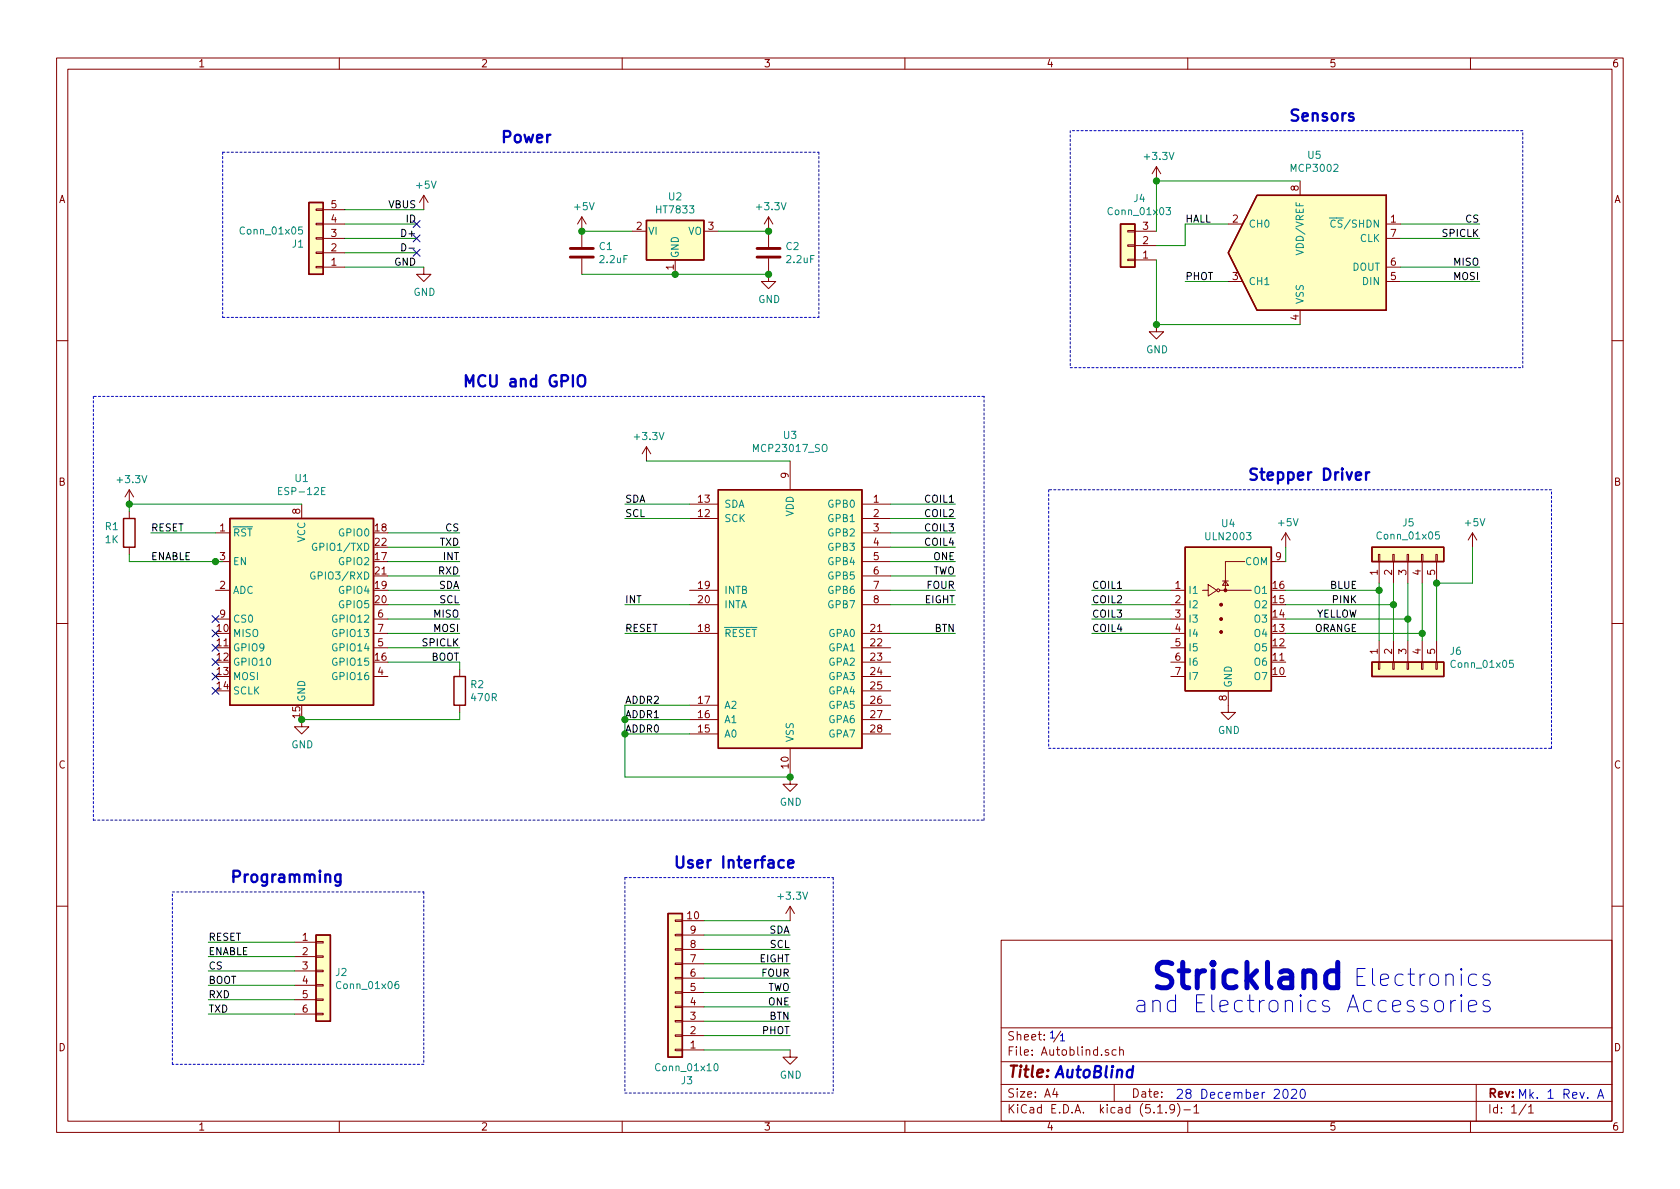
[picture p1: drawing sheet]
EESchema Schematic File Version 4
EELAYER 30 0
EELAYER END
$Descr A4 11693 8268
encoding utf-8
Sheet 1 1
Title ""
Date ""
Rev ""
Comp ""
Comment1 ""
Comment2 ""
Comment3 ""
Comment4 ""
$EndDescr
Text Notes 8000 6900 0    177  ~ 35
Strickland
Text Notes 10400 7050 2    118  ~ 0
Electronics\nand Electronics Accessories
Text Notes 7300 7230 0    50   ~ 0
1
Text Notes 7370 7250 0    50   ~ 0
1
Text Notes 7330 7510 0    79   Italic 16
AutoBlind
Text Notes 8180 7650 0    63   ~ 0
28 December 2020
Text Notes 10560 7650 0    63   ~ 0
Mk. 1 Rev. A
Wire Wire Line
	4900 6500 5500 6500
Wire Wire Line
	4900 6400 5500 6400
Wire Wire Line
	4900 6600 5500 6600
Wire Wire Line
	4900 6700 5500 6700
Wire Wire Line
	4900 6800 5500 6800
Wire Wire Line
	4900 6900 5500 6900
Wire Wire Line
	4900 7000 5500 7000
Wire Wire Line
	4900 7100 5500 7100
Wire Wire Line
	4900 7300 5500 7300
Wire Wire Line
	5000 1600 5350 1600
Connection ~ 5350 1600
Connection ~ 4050 1600
$Comp
L power:+5V #PWR05
U 1 1
P 4050 1600
F 0 "#PWR05" H 4050 1450 50  0001 C CNN
F 1 "+5V" H 4065 1773 50  0000 C CNN
F 2 "" H 4050 1600 50  0001 C CNN
F 3 "" H 4050 1600 50  0001 C CNN
	1    4050 1600
	1    0    0    -1  
$EndComp
Connection ~ 4700 1900
Wire Wire Line
	4050 1900 4700 1900
Wire Wire Line
	4050 1600 4400 1600
Connection ~ 5350 1900
Wire Wire Line
	4700 1900 5350 1900
$Comp
L power:+3.3V #PWR07
U 1 1
P 5350 1600
F 0 "#PWR07" H 5350 1450 50  0001 C CNN
F 1 "+3.3V" H 5365 1773 50  0000 C CNN
F 2 "" H 5350 1600 50  0001 C CNN
F 3 "" H 5350 1600 50  0001 C CNN
	1    5350 1600
	1    0    0    -1  
$EndComp
$Comp
L power:GND #PWR08
U 1 1
P 5350 1900
F 0 "#PWR08" H 5350 1650 50  0001 C CNN
F 1 "GND" H 5355 1727 50  0000 C CNN
F 2 "" H 5350 1900 50  0001 C CNN
F 3 "" H 5350 1900 50  0001 C CNN
	1    5350 1900
	1    0    0    -1  
$EndComp
$Comp
L Regulator_Linear:MCP1700-3302E_SOT89 U2
U 1 1
P 4700 1600
F 0 "U2" H 4700 1842 50  0000 C CNN
F 1 "HT7833" H 4700 1751 50  0000 C CNN
F 2 "Package_TO_SOT_SMD:SOT-89-3" H 4700 1800 50  0001 C CNN
F 3 "https://www.holtek.com.tw/documents/10179/82844a36-1633-498c-a6e3-4d99f2d0f6d7" H 4700 1550 50  0001 C CNN
	1    4700 1600
	1    0    0    -1  
$EndComp
$Comp
L Device:C C1
U 1 1
P 4050 1750
F 0 "C1" H 4165 1796 50  0000 L CNN
F 1 "2.2uF" H 4165 1705 50  0000 L CNN
F 2 "Capacitor_SMD:C_0805_2012Metric_Pad1.18x1.45mm_HandSolder" H 4088 1600 50  0001 C CNN
F 3 "~" H 4050 1750 50  0001 C CNN
	1    4050 1750
	1    0    0    -1  
$EndComp
$Comp
L Device:C C2
U 1 1
P 5350 1750
F 0 "C2" H 5465 1796 50  0000 L CNN
F 1 "2.2uF" H 5465 1705 50  0000 L CNN
F 2 "Capacitor_SMD:C_0805_2012Metric_Pad1.18x1.45mm_HandSolder" H 5388 1600 50  0001 C CNN
F 3 "~" H 5350 1750 50  0001 C CNN
	1    5350 1750
	1    0    0    -1  
$EndComp
Wire Wire Line
	8950 3900 8950 3800
$Comp
L power:GND #PWR014
U 1 1
P 8550 4900
F 0 "#PWR014" H 8550 4650 50  0001 C CNN
F 1 "GND" H 8555 4727 50  0000 C CNN
F 2 "" H 8550 4900 50  0001 C CNN
F 3 "" H 8550 4900 50  0001 C CNN
	1    8550 4900
	1    0    0    -1  
$EndComp
$Comp
L Transistor_Array:ULN2003 U4
U 1 1
P 8550 4300
F 0 "U4" H 8550 4967 50  0000 C CNN
F 1 "ULN2003" H 8550 4876 50  0000 C CNN
F 2 "Package_SO:SOIC-16_3.9x9.9mm_P1.27mm" H 8600 3750 50  0001 L CNN
F 3 "http://www.ti.com/lit/ds/symlink/uln2003a.pdf" H 8650 4100 50  0001 C CNN
	1    8550 4300
	1    0    0    -1  
$EndComp
$Comp
L Connector_Generic:Conn_01x05 J5
U 1 1
P 9800 3850
F 0 "J5" V 10017 3846 50  0000 C CNN
F 1 "Conn_01x05" V 9926 3846 50  0000 C CNN
F 2 "Connector_JST:JST_XH_B5B-XH-A_1x05_P2.50mm_Vertical" H 9800 3850 50  0001 C CNN
F 3 "~" H 9800 3850 50  0001 C CNN
	1    9800 3850
	0    -1   -1   0   
$EndComp
$Comp
L Connector_Generic:Conn_01x05 J6
U 1 1
P 9800 4650
F 0 "J6" V 9672 4362 50  0000 R CNN
F 1 "Conn_01x05" V 9763 4362 50  0000 R CNN
F 2 "Connector_JST:JST_XH_B5B-XH-A_1x05_P2.50mm_Vertical" H 9800 4650 50  0001 C CNN
F 3 "~" H 9800 4650 50  0001 C CNN
	1    9800 4650
	0    -1   1    0   
$EndComp
Wire Wire Line
	9600 4100 9600 4050
Wire Wire Line
	8950 4100 9600 4100
Wire Wire Line
	9600 4100 9600 4450
Wire Wire Line
	9700 4200 9700 4050
Wire Wire Line
	8950 4200 9700 4200
Wire Wire Line
	9700 4200 9700 4450
Wire Wire Line
	9800 4300 9800 4450
Wire Wire Line
	8950 4300 9800 4300
Wire Wire Line
	9800 4050 9800 4300
Wire Wire Line
	9900 4400 9900 4450
Wire Wire Line
	8950 4400 9900 4400
Wire Wire Line
	9900 4050 9900 4400
Connection ~ 9600 4100
Connection ~ 9700 4200
Connection ~ 9800 4300
Connection ~ 9900 4400
Text Label 9450 4300 2    50   ~ 0
YELLOW
Text Label 9450 4200 2    50   ~ 0
PINK
Text Label 9450 4100 2    50   ~ 0
BLUE
Text Label 9450 4400 2    50   ~ 0
ORANGE
Wire Wire Line
	10000 4050 10250 4050
Wire Wire Line
	10250 4050 10250 3800
Wire Wire Line
	10000 4050 10000 4450
Text Label 7600 4400 0    50   ~ 0
COIL4
Text Label 7600 4300 0    50   ~ 0
COIL3
Text Label 7600 4200 0    50   ~ 0
COIL2
Text Label 7600 4100 0    50   ~ 0
COIL1
Wire Wire Line
	8150 4400 7600 4400
Wire Wire Line
	8150 4300 7600 4300
Wire Wire Line
	8150 4200 7600 4200
Wire Wire Line
	8150 4100 7600 4100
$Comp
L power:+5V #PWR016
U 1 1
P 10250 3800
F 0 "#PWR016" H 10250 3650 50  0001 C CNN
F 1 "+5V" H 10265 3973 50  0000 C CNN
F 2 "" H 10250 3800 50  0001 C CNN
F 3 "" H 10250 3800 50  0001 C CNN
	1    10250 3800
	1    0    0    -1  
$EndComp
$Comp
L power:+5V #PWR015
U 1 1
P 8950 3800
F 0 "#PWR015" H 8950 3650 50  0001 C CNN
F 1 "+5V" H 8965 3973 50  0000 C CNN
F 2 "" H 8950 3800 50  0001 C CNN
F 3 "" H 8950 3800 50  0001 C CNN
	1    8950 3800
	1    0    0    -1  
$EndComp
$Comp
L RF_Module:ESP-12E U1
U 1 1
P 2100 4300
F 0 "U1" H 2100 5281 50  0000 C CNN
F 1 "ESP-12E" H 2100 5190 50  0000 C CNN
F 2 "RF_Module:ESP-12E" H 2100 4300 50  0001 C CNN
F 3 "http://wiki.ai-thinker.com/_media/esp8266/esp8266_series_modules_user_manual_v1.1.pdf" H 1750 4400 50  0001 C CNN
	1    2100 4300
	1    0    0    -1  
$EndComp
Connection ~ 2100 5000
$Comp
L power:+3.3V #PWR01
U 1 1
P 900 3500
F 0 "#PWR01" H 900 3350 50  0001 C CNN
F 1 "+3.3V" H 915 3673 50  0000 C CNN
F 2 "" H 900 3500 50  0001 C CNN
F 3 "" H 900 3500 50  0001 C CNN
	1    900  3500
	1    0    0    -1  
$EndComp
Connection ~ 900  3500
$Comp
L power:GND #PWR02
U 1 1
P 2100 5000
F 0 "#PWR02" H 2100 4750 50  0001 C CNN
F 1 "GND" H 2105 4827 50  0000 C CNN
F 2 "" H 2100 5000 50  0001 C CNN
F 3 "" H 2100 5000 50  0001 C CNN
	1    2100 5000
	1    0    0    -1  
$EndComp
Wire Wire Line
	2700 3700 3200 3700
Wire Wire Line
	2700 4500 3200 4500
Wire Wire Line
	2700 4400 3200 4400
Wire Wire Line
	2700 4300 3200 4300
Wire Wire Line
	900  3900 1500 3900
Wire Wire Line
	1050 3700 1500 3700
Wire Wire Line
	900  3500 2100 3500
$Comp
L Device:R R1
U 1 1
P 900 3700
F 0 "R1" H 830 3746 50  0000 R CNN
F 1 "1K" H 830 3655 50  0000 R CNN
F 2 "Resistor_SMD:R_0805_2012Metric_Pad1.20x1.40mm_HandSolder" V 830 3700 50  0001 C CNN
F 3 "~" H 900 3700 50  0001 C CNN
	1    900  3700
	1    0    0    -1  
$EndComp
Wire Wire Line
	900  3900 900  3850
Wire Wire Line
	900  3550 900  3500
Text Label 1050 3900 0    50   ~ 0
ENABLE
Text Label 1050 3700 0    50   ~ 0
RESET
NoConn ~ 1500 4300
NoConn ~ 1500 4400
NoConn ~ 1500 4700
NoConn ~ 1500 4800
NoConn ~ 1500 4600
NoConn ~ 1500 4500
Text Label 3200 3700 2    50   ~ 0
CS
Text Label 3200 3900 2    50   ~ 0
INT
Text Label 3200 4100 2    50   ~ 0
SDA
Text Label 3200 4200 2    50   ~ 0
SCL
Text Label 3200 4300 2    50   ~ 0
MISO
Text Label 3200 4400 2    50   ~ 0
MOSI
Text Label 3200 4500 2    50   ~ 0
SPICLK
$Comp
L Device:R R2
U 1 1
P 3200 4800
F 0 "R2" H 3270 4846 50  0000 L CNN
F 1 "470R" H 3270 4755 50  0000 L CNN
F 2 "Resistor_SMD:R_0805_2012Metric_Pad1.20x1.40mm_HandSolder" V 3130 4800 50  0001 C CNN
F 3 "~" H 3200 4800 50  0001 C CNN
	1    3200 4800
	1    0    0    -1  
$EndComp
Wire Wire Line
	2100 5000 3200 5000
Wire Wire Line
	3200 4600 3200 4650
Wire Wire Line
	3200 5000 3200 4950
Wire Wire Line
	2700 3900 3200 3900
Wire Wire Line
	2700 4200 3200 4200
Wire Wire Line
	2700 4100 3200 4100
$Comp
L Analog_ADC:MCP3002 U5
U 1 1
P 9050 1750
F 0 "U5" H 9150 2431 50  0000 C CNN
F 1 "MCP3002" H 9150 2340 50  0000 C CNN
F 2 "Package_SO:SOIC-8_3.9x4.9mm_P1.27mm" H 9050 1650 50  0001 C CNN
F 3 "http://ww1.microchip.com/downloads/en/DeviceDoc/21294E.pdf" H 9050 1950 50  0001 C CNN
	1    9050 1750
	1    0    0    -1  
$EndComp
Wire Wire Line
	9750 1550 10300 1550
Wire Wire Line
	9750 1650 10300 1650
Wire Wire Line
	9750 1850 10300 1850
Wire Wire Line
	9750 1950 10300 1950
Text Label 10300 1850 2    50   ~ 0
MISO
Text Label 10300 1950 2    50   ~ 0
MOSI
Text Label 10300 1650 2    50   ~ 0
SPICLK
Text Label 10300 1550 2    50   ~ 0
CS
$Comp
L power:+3.3V #PWR012
U 1 1
P 8050 1250
F 0 "#PWR012" H 8050 1100 50  0001 C CNN
F 1 "+3.3V" H 8065 1423 50  0000 C CNN
F 2 "" H 8050 1250 50  0001 C CNN
F 3 "" H 8050 1250 50  0001 C CNN
	1    8050 1250
	1    0    0    -1  
$EndComp
$Comp
L power:GND #PWR013
U 1 1
P 8050 2250
F 0 "#PWR013" H 8050 2000 50  0001 C CNN
F 1 "GND" H 8055 2077 50  0000 C CNN
F 2 "" H 8050 2250 50  0001 C CNN
F 3 "" H 8050 2250 50  0001 C CNN
	1    8050 2250
	1    0    0    -1  
$EndComp
Wire Wire Line
	9050 1250 8050 1250
Wire Wire Line
	8050 1600 8050 1250
Connection ~ 8050 1250
Wire Wire Line
	9050 2250 8050 2250
Connection ~ 8050 2250
Wire Wire Line
	8250 1550 8550 1550
Wire Wire Line
	8250 1950 8550 1950
Wire Wire Line
	4350 3500 4800 3500
Wire Wire Line
	4350 3600 4800 3600
Wire Wire Line
	4800 4200 4350 4200
Text Label 6650 3800 2    50   ~ 0
COIL4
Text Label 6650 3700 2    50   ~ 0
COIL3
Text Label 6650 3600 2    50   ~ 0
COIL2
Text Label 6650 3500 2    50   ~ 0
COIL1
Wire Wire Line
	6200 3800 6650 3800
Wire Wire Line
	6200 3700 6650 3700
Wire Wire Line
	6200 3600 6650 3600
Wire Wire Line
	6200 3500 6650 3500
Connection ~ 5500 5400
Wire Wire Line
	5500 3200 4500 3200
$Comp
L power:+3.3V #PWR06
U 1 1
P 4500 3200
F 0 "#PWR06" H 4500 3050 50  0001 C CNN
F 1 "+3.3V" H 4515 3373 50  0000 C CNN
F 2 "" H 4500 3200 50  0001 C CNN
F 3 "" H 4500 3200 50  0001 C CNN
	1    4500 3200
	1    0    0    -1  
$EndComp
$Comp
L Interface_Expansion:MCP23017_SO U3
U 1 1
P 5500 4300
F 0 "U3" H 5500 5581 50  0000 C CNN
F 1 "MCP23017_SO" H 5500 5490 50  0000 C CNN
F 2 "Package_SO:SOIC-28W_7.5x17.9mm_P1.27mm" H 5700 3300 50  0001 L CNN
F 3 "http://ww1.microchip.com/downloads/en/DeviceDoc/20001952C.pdf" H 5700 3200 50  0001 L CNN
	1    5500 4300
	1    0    0    -1  
$EndComp
$Comp
L power:GND #PWR09
U 1 1
P 5500 5400
F 0 "#PWR09" H 5500 5150 50  0001 C CNN
F 1 "GND" H 5505 5227 50  0000 C CNN
F 2 "" H 5500 5400 50  0001 C CNN
F 3 "" H 5500 5400 50  0001 C CNN
	1    5500 5400
	1    0    0    -1  
$EndComp
Text Label 4350 3500 0    50   ~ 0
SDA
Text Label 4350 3600 0    50   ~ 0
SCL
Text Label 4350 4200 0    50   ~ 0
INT
Text Label 4350 4900 0    50   ~ 0
ADDR2
Text Label 4350 5000 0    50   ~ 0
ADDR1
Text Label 4350 5100 0    50   ~ 0
ADDR0
Text Label 4350 4400 0    50   ~ 0
RESET
Wire Wire Line
	4350 5400 5500 5400
Wire Wire Line
	4350 5100 4350 5400
Connection ~ 4350 5100
Wire Wire Line
	4800 5100 4350 5100
Wire Wire Line
	4350 5000 4350 5100
Connection ~ 4350 5000
Wire Wire Line
	4800 5000 4350 5000
Wire Wire Line
	4350 4900 4350 5000
Wire Wire Line
	4800 4900 4350 4900
Wire Wire Line
	4800 4400 4350 4400
Text Label 5500 6500 2    50   ~ 0
SDA
Text Label 5500 6600 2    50   ~ 0
SCL
Text Label 5500 6700 2    50   ~ 0
EIGHT
Text Label 5500 6800 2    50   ~ 0
FOUR
Text Label 5500 6900 2    50   ~ 0
TWO
Text Label 5500 7000 2    50   ~ 0
ONE
Text Label 5500 7100 2    50   ~ 0
BTN
$Comp
L power:+3.3V #PWR010
U 1 1
P 5500 6400
F 0 "#PWR010" H 5500 6250 50  0001 C CNN
F 1 "+3.3V" H 5515 6573 50  0000 C CNN
F 2 "" H 5500 6400 50  0001 C CNN
F 3 "" H 5500 6400 50  0001 C CNN
	1    5500 6400
	1    0    0    -1  
$EndComp
$Comp
L power:GND #PWR011
U 1 1
P 5500 7300
F 0 "#PWR011" H 5500 7050 50  0001 C CNN
F 1 "GND" H 5505 7127 50  0000 C CNN
F 2 "" H 5500 7300 50  0001 C CNN
F 3 "" H 5500 7300 50  0001 C CNN
	1    5500 7300
	1    0    0    -1  
$EndComp
$Comp
L Connector_Generic:Conn_01x06 J2
U 1 1
P 2250 6750
F 0 "J2" H 2330 6742 50  0000 L CNN
F 1 "Conn_01x06" H 2330 6651 50  0000 L CNN
F 2 "Connector_PinHeader_2.54mm:PinHeader_1x06_P2.54mm_Vertical" H 2250 6750 50  0001 C CNN
F 3 "~" H 2250 6750 50  0001 C CNN
	1    2250 6750
	1    0    0    -1  
$EndComp
Wire Wire Line
	2050 6550 1450 6550
Wire Wire Line
	2050 6650 1450 6650
Wire Wire Line
	2050 6750 1450 6750
Wire Wire Line
	2050 6850 1450 6850
Wire Wire Line
	2050 6950 1450 6950
Wire Wire Line
	2050 7050 1450 7050
Text Label 1450 6550 0    50   ~ 0
RESET
Text Label 1450 6650 0    50   ~ 0
ENABLE
Text Label 1450 6750 0    50   ~ 0
CS
Text Label 1450 6850 0    50   ~ 0
BOOT
Text Label 1450 6950 0    50   ~ 0
RXD
Text Label 1450 7050 0    50   ~ 0
TXD
Wire Wire Line
	6200 4200 6650 4200
Wire Wire Line
	6200 4100 6650 4100
Wire Wire Line
	6200 4000 6650 4000
Wire Wire Line
	6200 3900 6650 3900
Wire Wire Line
	6200 4400 6650 4400
$Comp
L Connector_Generic:Conn_01x03 J4
U 1 1
P 7850 1700
F 0 "J4" H 7768 1375 50  0000 C CNN
F 1 "Conn_01x03" H 7768 1466 50  0000 C CNN
F 2 "Connector_PinHeader_2.54mm:PinHeader_1x03_P2.54mm_Vertical" H 7850 1700 50  0001 C CNN
F 3 "~" H 7850 1700 50  0001 C CNN
	1    7850 1700
	-1   0    0    1   
$EndComp
Wire Wire Line
	8050 1800 8050 2250
Wire Wire Line
	8050 1700 8250 1700
Wire Wire Line
	8250 1700 8250 1550
Text Label 8250 1550 0    50   ~ 0
HALL
Text Label 8250 1950 0    50   ~ 0
PHOT
$Comp
L Connector_Generic:Conn_01x10 J3
U 1 1
P 4700 6900
F 0 "J3" H 4618 7517 50  0000 C CNN
F 1 "Conn_01x10" H 4618 7426 50  0000 C CNN
F 2 "Connector_PinHeader_2.54mm:PinHeader_1x10_P2.54mm_Vertical" H 4700 6900 50  0001 C CNN
F 3 "~" H 4700 6900 50  0001 C CNN
	1    4700 6900
	-1   0    0    1   
$EndComp
Wire Wire Line
	4900 7200 5500 7200
Text Label 5500 7200 2    50   ~ 0
PHOT
Text Label 6650 4200 2    50   ~ 0
EIGHT
Text Label 6650 4100 2    50   ~ 0
FOUR
Text Label 6650 4000 2    50   ~ 0
TWO
Text Label 6650 3900 2    50   ~ 0
ONE
Text Label 6650 4400 2    50   ~ 0
BTN
Wire Wire Line
	2700 4600 3200 4600
Text Label 3200 4600 2    50   ~ 0
BOOT
Connection ~ 1500 3900
Wire Wire Line
	1500 3900 1550 3900
$Comp
L Connector_Generic:Conn_01x05 J1
U 1 1
P 2200 1650
F 0 "J1" H 2280 1692 50  0000 L CNN
F 1 "Conn_01x05" H 2280 1601 50  0000 L CNN
F 2 "Connector_PinSocket_2.54mm:PinSocket_1x05_P2.54mm_Vertical" H 2200 1650 50  0001 C CNN
F 3 "~" H 2200 1650 50  0001 C CNN
	1    2200 1650
	-1   0    0    1   
$EndComp
Wire Wire Line
	2400 1750 2900 1750
Wire Wire Line
	2400 1650 2900 1650
Wire Wire Line
	2400 1550 2900 1550
Text Label 2900 1450 2    50   ~ 0
VBUS
Text Label 2900 1750 2    50   ~ 0
D-
Text Label 2900 1650 2    50   ~ 0
D+
Text Label 2900 1550 2    50   ~ 0
ID
Text Label 2900 1850 2    50   ~ 0
GND
$Comp
L power:+5V #PWR0101
U 1 1
P 2950 1450
F 0 "#PWR0101" H 2950 1300 50  0001 C CNN
F 1 "+5V" H 2965 1623 50  0000 C CNN
F 2 "" H 2950 1450 50  0001 C CNN
F 3 "" H 2950 1450 50  0001 C CNN
	1    2950 1450
	1    0    0    -1  
$EndComp
Wire Wire Line
	2400 1450 2950 1450
$Comp
L power:GND #PWR0102
U 1 1
P 2950 1850
F 0 "#PWR0102" H 2950 1600 50  0001 C CNN
F 1 "GND" H 2955 1677 50  0000 C CNN
F 2 "" H 2950 1850 50  0001 C CNN
F 3 "" H 2950 1850 50  0001 C CNN
	1    2950 1850
	1    0    0    -1  
$EndComp
Wire Wire Line
	2400 1850 2950 1850
Wire Wire Line
	2700 3800 3200 3800
Wire Wire Line
	2700 4000 3200 4000
Text Label 3200 3800 2    50   ~ 0
TXD
Text Label 3200 4000 2    50   ~ 0
RXD
Connection ~ 10000 4050
Wire Notes Line
	650  5700 6850 5700
Wire Notes Line
	6850 5700 6850 2750
Wire Notes Line
	6850 2750 650  2750
Wire Notes Line
	650  2750 650  5700
Text Notes 4100 2700 2    79   ~ 16
MCU and GPIO
Text Notes 3850 1000 2    79   ~ 16
Power
Wire Notes Line
	1550 2200 5700 2200
Wire Notes Line
	1550 1050 5700 1050
Wire Notes Line
	7450 2550 10600 2550
Wire Notes Line
	10600 2550 10600 900 
Wire Notes Line
	10600 900  7450 900 
Wire Notes Line
	7450 900  7450 2550
Text Notes 9450 850  2    79   ~ 16
Sensors
Wire Notes Line
	7300 3400 7300 5200
Wire Notes Line
	7300 5200 10800 5200
Wire Notes Line
	10800 5200 10800 3400
Wire Notes Line
	10800 3400 7300 3400
Text Notes 9550 3350 2    79   ~ 16
Stepper Driver
Wire Notes Line
	1200 6200 2950 6200
Wire Notes Line
	2950 6200 2950 7400
Wire Notes Line
	2950 7400 1200 7400
Wire Notes Line
	1200 7400 1200 6200
Text Notes 2400 6150 2    79   ~ 16
Programming
Wire Notes Line
	4350 6100 5800 6100
Wire Notes Line
	4350 7600 5800 7600
Wire Notes Line
	5800 6100 5800 7600
Wire Notes Line
	4350 6100 4350 7600
Text Notes 5550 6050 2    79   ~ 16
User Interface
Wire Notes Line
	5700 1050 5700 2200
Wire Notes Line
	1550 1050 1550 2200
NoConn ~ 2900 1550
NoConn ~ 2900 1650
NoConn ~ 2900 1750
$EndSCHEMATC
